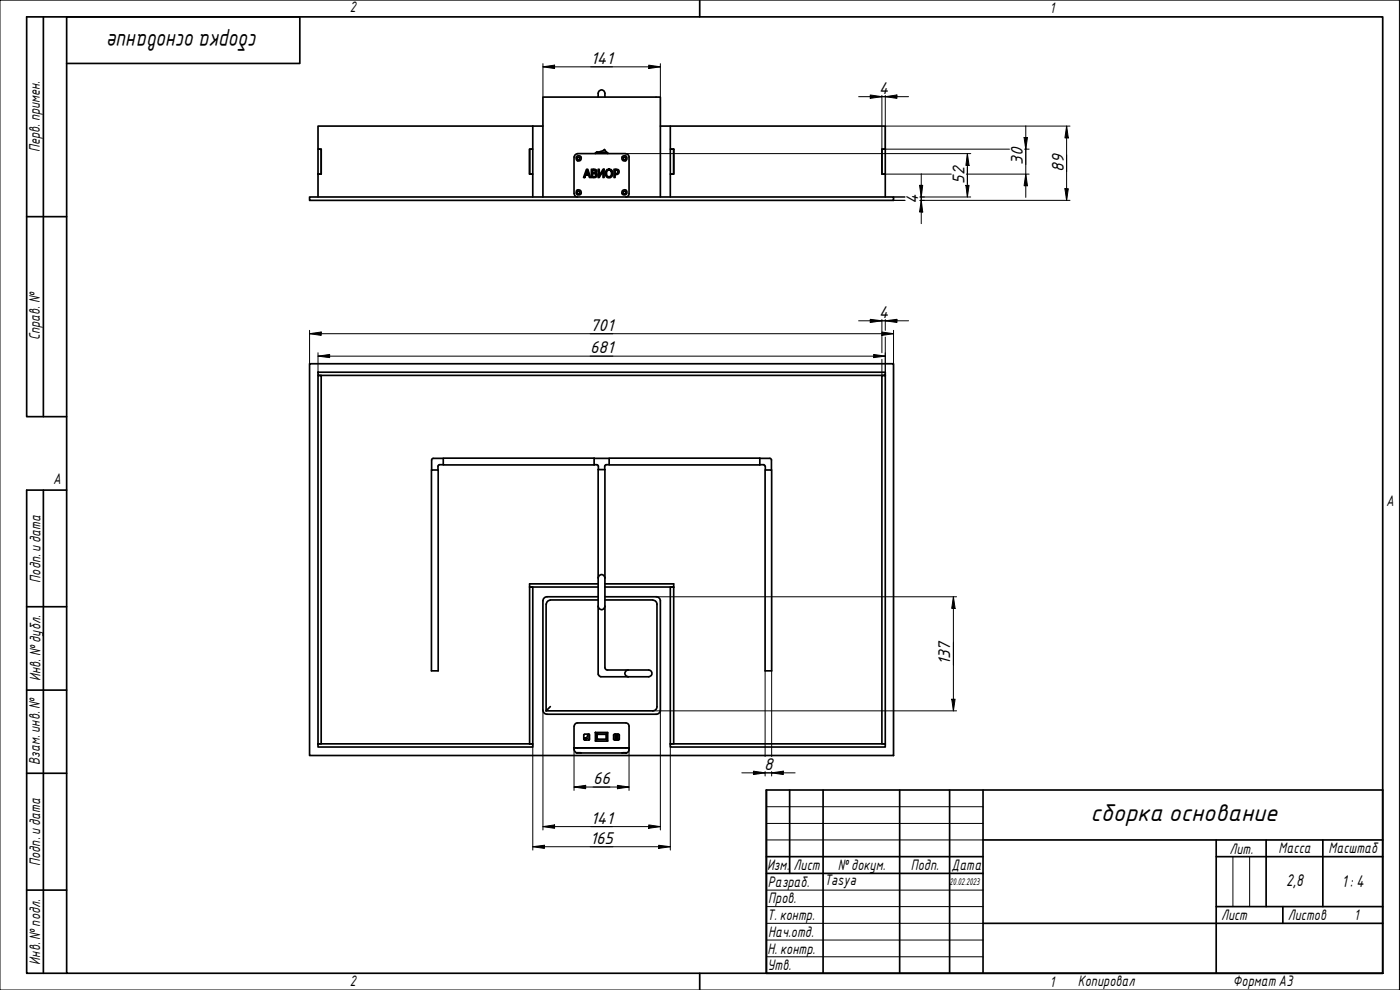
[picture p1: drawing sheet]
<svg xmlns="http://www.w3.org/2000/svg" width="420mm" height="297mm" viewBox="0 0 420 297" stroke-linecap="round" stroke-linejoin="round" font-family="sans-serif">
<g fill="none" stroke="#000" stroke-width=".51">
<path d="M159.9 37.8h-64.5v7h1v7.4h-1v6.9M159.9 37.8v7h-1v7.4h1v6.9M159.9 37.8h3M179.5 29.1a1.98 1.98 0 0 1 .4-1.9 1.01 1.01 0 0 1 1.1-.1 1.01 1.01 0 0 1 .5 .9v1.1M198.2 37.8h67.5v7h-1v7.4h1v6.9M201.2 37.8v7h1v7.4h-1v6.9M92.9 59.1h175.3v1h-175.3zM95.4 44.8h1v7.4h-1zM158.9 44.8h1v7.4h-1zM162.9 59.1v-30h35.3v30M172.3 47.1v11M172.3 58.1a.98 .98 0 0 0 1 1"/>
<path d="M173.3 46.1h14.5M173.3 46.2a.98 .98 0 0 0-1 .9M176 50.8h.4l.8 2.5h-.3l-.2-.7h-1l-.2 .7h-.4zM176.2 51.1l.4 1.2h-.8zM177.5 50.8h.6a.64 .64 0 0 1 .9 .3 .64 .64 0 0 1-.3 .8 .71 .71 0 0 1 .4 1 .71 .71 0 0 1-.9 .4h-.7zM177.8 51.1h.3a.38 .38 0 0 1 .6 .3 .38 .38 0 0 1-.5 .4h-.4zM177.8 52.1h.4a.51 .51 0 0 1 .6 .5 .51 .51 0 0 1-.7 .4h-.3zM178.7 46l.4-.4h3l.3 .5M179.2 45.6h.1M179.5 50.8h.3v2l1.2-2h.3v2.5h-.3v-2l-1.2 2h-.3zM181.4 44.9h.1M181.4 44.9l-1.3 .6-.9 .1"/>
<path d="M181.4 44.9l.5 .7M181.9 45.6h.1M182.1 50.9a1.28 1.28 0 0 1 1.8 .8 1.28 1.28 0 0 1-1.1 1.6 1.36 1.36 0 0 1-1.1-1 1.36 1.36 0 0 1 .4-1.4zM182.3 51.2a.95 .95 0 0 1 1.3 .8 .95 .95 0 0 1-1.2 1 1.44 1.44 0 0 1-.1-1.8zM182.4 46l-3.7 .1M184.3 50.8h.5a.84 .84 0 0 1 1 1 .84 .84 0 0 1-1.2 .6v.9h-.3zM184.6 51.1a.58 .58 0 0 1 .9 .5 .58 .58 0 0 1-.9 .5zM186.7 58.1a.76 .76 0 0 0 1.2 .2 .76 .76 0 0 0-.3-1.2 .76 .76 0 0 0-1 .8l.1 .2M186.7 47.1a.77 .77 0 0 1 1.2-.2 .77 .77 0 0 1-.1 1.2 .77 .77 0 0 1-1.2-.5l.1-.4M187.8 46.2a.98 .98 0 0 1 1 .9v11M188.8 58.1a.98 .98 0 0 1-1 1M201.2 44.8h1v7.4h-1z"/>
<path d="M264.7 44.8h1v7.4h-1zM92.9 109.1h175.3v117.6h-175.3zM95.4 111.7h170.3v.9h-170.3zM95.4 112.6h1v110.6h-1zM264.7 112.6h1v110.6h-1zM129.5 138v3M133 137.5h45.3v2h-45.3zM133 139.4h-1.1l-.4 .3-.1 1.3M133 137.5h-3l-.5 .5M178.3 137.5h4.5M178.3 139.4h.8M179.1 139.4l.5 .5v62.6l.7 .5 14.4 .1a1.02 1.02 0 0 0 .9-1.1 1.02 1.02 0 0 0-.9-1h-12.4"/>
<path d="M182 139.4l-.5 .3v1.2M182 139.4h.8M182.8 137.5h45.2v2h-45.2zM228 139.4l1.4 .1 .2 .4M228 137.5h3l.5 .5M229.7 139.9v1.1M231.5 138v3M129.5 141h2v60.3h-2zM179.5 140.9h2v59.4M229.6 141h2v60.3h-2zM158.9 176.1h1v47.1h-1zM179.5 179.1h-15.3a1.24 1.24 0 0 0-1.3 1.2v32.7"/>
<path d="M179.5 173.4a1.02 1.02 0 0 1 1-1 1.02 1.02 0 0 1 1 1M179.5 175.2h-20.6v.9h20.6M181.5 179.1h15.4a1.24 1.24 0 0 1 1.3 1.2v32.7M181.5 175.2h20.7v.9h-20.7M201.2 176.1h1v47.1h-1zM163.9 181.3v32M165.2 180h14.3M165.2 180.1a1.24 1.24 0 0 0-1.2 1.2M179.5 181.9a1.02 1.02 0 0 0 1 1 1.02 1.02 0 0 0 1-1M181.5 180h14.4M195.9 180.1a1.24 1.24 0 0 1 1.3 1.2M197.2 181.3v30.7a1.24 1.24 0 0 1-1.3 1.3h-32"/>
<path d="M162.9 213.1a1.24 1.24 0 0 0 1.2 1.2h32.8a1.24 1.24 0 0 0 1.3-1.2M165.2 212l-1.3 1.3M172.3 217.9v7M172.3 217.9a.99 .99 0 0 1 1-1h14.5a.99 .99 0 0 1 1 1v7l-.2 .6-.5 .4M178.7 219.8h3.7v2.6h-3.7zM178.7 219.8l.4 .5M181.5 200.3l.3 .5 .5 .2M182.4 219.8l-.3 .5M188.5 201a1.02 1.02 0 0 0-1 1 1.02 1.02 0 0 0 1 1.1M95.4 223.2h64.5v.9h-64.5zM172.3 224.4h16.5h-15.5M172.3 224.9l.2 .6 .5 .4"/>
<path d="M174.4 225.9h-1.4h15.1h-1.4M175.2 220.5v1.3l.2 .2M175.4 221.4v.1M175.4 220.3l-.2 .3M175.5 221.4v.6M175.5 220.3h1.2M175.7 221.5v.5M176 221.5v.5M176 221.4l-.3 .2M176.5 220.3l-.4 1.1h-.9M176.7 220.3l.2 .3M176.8 220.3v1.7"/>
<path d="M176.9 220.5l-.1 1.4-1.3 .1M179.1 220.3h3v1.6h-3zM179.1 221.9l-.4 .4M179.1 221.8l.1 .1M179.2 220.3l-.1 .1M179.2 221.9h2.7M179.2 220.3h2.7M179.2 220.3v1.6M181.9 220.3h.1M181.9 221.9h.1M181.9 220.3v.1M181.9 221.8v.1"/>
<path d="M181.9 220.3v1.6M182.1 221.9l.3 .4M184.1 220.5l.1 1.3 .2 .2M184.4 220.3l-.2 .3M184.4 220.3h1.2M184.7 220.3v1.7M185 220.3v1.7M185.4 220.3v1.7M185.6 220.3l.3 .3M185.9 220.5l-.1 1.4-1.4 .1M201.2 223.2h64.5v.9h-64.5z"/>
<circle cx="173.6" cy="47.5" r=".41"/>
<circle cx="173.6" cy="57.7" r=".41"/>
<circle cx="173.7" cy="57.7" r=".8"/>
<circle cx="173.7" cy="47.5" r=".83"/>
<circle cx="187.4" cy="57.7" r=".41"/>
<circle cx="187.4" cy="47.5" r=".41"/>
</g>
<g fill="#000">
<circle cx="175.7" cy="221.6" r=".25"/>
<circle cx="176" cy="221.5" r=".25"/>
</g>
<path d="M20 5.1h395v286.9h-395zM210 0v5.1M210 292v5" fill="none" stroke="#000" stroke-width=".51"/>
<path d="M0 0h420v297h-420z" fill="none" stroke="#000" stroke-width=".3"/>
<g fill="none" stroke="#000" stroke-width=".51">
<path d="M230 237h185v55h-185zM237 237v25.1M247 237v55M270 237v55M285 237v55M295 237v55M230 257h65M295 252h120M365 257h50M365 252v40M380 252v20M397 252v20"/>
<path d="M230 262.1h65M295 277h120M365 272h50M385 272v5"/>
</g>
<path d="M230 242h65M230 247.1h65M230 252h65M370 257v15M375 257v15M230 267.1h65M230 272h65M230 277h65M230 282.1h65M230 287.1h65" fill="none" stroke="#000" stroke-width=".3"/>
<path d="M13 5.1v119.9M20 19h70v-13.9h-82v119.9h12M8 65h12M13 147.1v144.9M20 147.1h-12v144.9h12M8 182h12M8 207.1h12M8 232h12M8 267.1h12" fill="none" stroke="#000" stroke-width=".51"/>
<g fill="none" stroke="#000" stroke-width=".3">
<path d="M162.9 19.1v10M194.7 19.5l3.5 .6-3.5 .5zM198.2 19.1v10M162.9 20.1l3.5-.6v1.1zM162.9 20.1h35.3M257.7 29h15M261.2 28.5l3.5 .5-3.5 .5zM264.7 28.6v16.2M265.7 29l3.5-.5v1zM265.7 28.6v16.2h37.3M265.7 37.8h55.4M307.8 37.8v21.4"/>
<path d="M320.1 37.8l.5 3.6h-1zM320.1 37.8v22.3M187.8 46.1h103.5M265.7 52.2h19.8M268.2 59.1h3.4M276 55.6h.9l-.4 3.5zM276.1 59.1h15.2M276.5 52.1v15M289.9 55.6h.9l-.5 3.5zM290 52.2h18.9M290.3 46.1l.5 3.5h-.9zM290.3 46.1v13"/>
<path d="M307.3 41.3h1.1l-.6 3.5zM307.5 44.8h1.4M307.8 52.2l.6 3.5h-1.1zM319.6 56.6h1l-.5 3.5zM268.2 60.1h3.4M276.1 60.1h45M276.5 60.1l.4 3.5h-.9zM92.9 99.1v10M257.7 96.3h15M261.2 95.8l3.5 .5-3.5 .5zM264.7 99.6l3.5 .5-3.5 .5zM264.7 95.9v9.9"/>
<path d="M265.7 96.3l3.5-.5v1zM265.7 95.9v3.2M268.2 99.1v10M92.9 100.1l3.5-.5v1zM92.9 100.1h175.3M95.4 106.9l3.5-.6v1zM95.4 106.9h170.3M95.4 105.8v5.9M262.2 106.3l3.5 .6-3.5 .4zM264.7 107.8v4.8M265.7 101.1v11.5M196.9 179.1h90.2"/>
<path d="M286.1 179.1l.5 3.4h-1zM286.1 179.1v34.2M162.9 213v36M195.9 213.3h91.2M198.2 213v36M229.6 201.3v25.7M231.6 201.3v25.7M285.6 209.8h1l-.5 3.5zM159.9 223.2v31.9M172.3 236.1l3.5-.5v1.1zM172.3 236.1h16.5M172.3 224.4v12.8"/>
<path d="M185.3 235.6l3.5 .5-3.5 .6zM188.8 224.4v12.8M201.2 223.2v31.9M222.6 231.9h16M226.1 231.4l3.5 .5-3.5 .5zM229.6 231.5v1.3M231.6 231.9l3.5-.5v1zM231.6 231.5v1.3M159.9 254l3.5-.4v1zM159.9 254h41.3M162.9 248l3.5-.5v1zM162.9 248h35.3"/>
<path d="M194.7 247.5l3.5 .5-3.5 .5zM197.7 253.6l3.5 .4-3.5 .6z"/>
</g>
<g fill="#000">
<path d="M162.9 20.1l3.5-.6v1.1z" fill-rule="evenodd"/>
<path d="M194.7 19.5l3.5 .6-3.5 .5z" fill-rule="evenodd"/>
<path d="M261.2 28.5l3.5 .5-3.5 .5z" fill-rule="evenodd"/>
<path d="M265.7 29l3.5-.5v1z" fill-rule="evenodd"/>
<path d="M276 55.6h.9l-.4 3.5z" fill-rule="evenodd"/>
<path d="M289.9 55.6h.9l-.5 3.5z" fill-rule="evenodd"/>
<path d="M290.3 46.1l.5 3.5h-.9z" fill-rule="evenodd"/>
<path d="M307.3 41.3h1.1l-.6 3.5z" fill-rule="evenodd"/>
<path d="M307.8 52.2l.6 3.5h-1.1z" fill-rule="evenodd"/>
<path d="M319.6 56.6h1l-.5 3.5z" fill-rule="evenodd"/>
<path d="M320.1 37.8l.5 3.6h-1z" fill-rule="evenodd"/>
<path d="M276.5 60.1l.4 3.5h-.9z" fill-rule="evenodd"/>
<path d="M92.9 100.1l3.5-.5v1z" fill-rule="evenodd"/>
<path d="M261.2 95.8l3.5 .5-3.5 .5z" fill-rule="evenodd"/>
<path d="M265.7 96.3l3.5-.5v1z" fill-rule="evenodd"/>
<path d="M95.4 106.9l3.5-.6v1z" fill-rule="evenodd"/>
<path d="M262.2 106.3l3.5 .6-3.5 .4z" fill-rule="evenodd"/>
<path d="M264.7 99.6l3.5 .5-3.5 .5z" fill-rule="evenodd"/>
<path d="M286.1 179.1l.5 3.4h-1z" fill-rule="evenodd"/>
<path d="M285.6 209.8h1l-.5 3.5z" fill-rule="evenodd"/>
<path d="M172.3 236.1l3.5-.5v1.1z" fill-rule="evenodd"/>
<path d="M185.3 235.6l3.5 .5-3.5 .6z" fill-rule="evenodd"/>
<path d="M226.1 231.4l3.5 .5-3.5 .5z" fill-rule="evenodd"/>
<path d="M231.6 231.9l3.5-.5v1z" fill-rule="evenodd"/>
<path d="M159.9 254l3.5-.4v1z" fill-rule="evenodd"/>
<path d="M162.9 248l3.5-.5v1z" fill-rule="evenodd"/>
<path d="M194.7 247.5l3.5 .5-3.5 .5z" fill-rule="evenodd"/>
<path d="M197.7 253.6l3.5 .4-3.5 .6z" fill-rule="evenodd"/>
</g>
<g font-size="7">
<text x="77.3" y="10.3" transform="rotate(180 77.3 10.3)">сборка основание</text>
<text x="327.3" y="246.2">сборка основание</text>
</g>
<g font-size="4.9">
<text x="177.3" y="19.2">141</text>
<text x="263.7" y="28.1">4</text>
<text x="307" y="49.4" transform="rotate(-90 307 49.4)">30</text>
<text x="319.3" y="51.5" transform="rotate(-90 319.3 51.5)">89</text>
<text x="289.5" y="55.2" transform="rotate(-90 289.5 55.2)">52</text>
<text x="275.6" y="61.1" transform="rotate(-90 275.6 61.1)">4</text>
<text x="263.7" y="95.4">4</text>
<text x="177.1" y="99.2">701</text>
<text x="177.1" y="106">681</text>
<text x="285.2" y="199.6" transform="rotate(-90 285.2 199.6)">137</text>
<text x="229.4" y="231">8</text>
<text x="178" y="235.3">66</text>
<text x="177.3" y="247.1">141</text>
<text x="177.1" y="253.2">165</text>
<text x="386" y="265.9">2,8</text>
<text x="402.7" y="266.2">1: 4</text>
</g>
<g font-size="4.4">
<text x="105" y="3.7">2</text>
<text x="315" y="3.8">1</text>
<text x="11.9" y="45.6" transform="rotate(-90 11.9 45.6)">Перв. примен.</text>
<text x="12" y="102.2" transform="rotate(-90 12 102.2)">Справ. №</text>
<text x="16" y="145.2">A</text>
<text x="416" y="151.7">A</text>
<text x="12.2" y="174.8" transform="rotate(-90 12.2 174.8)">Подп. идата</text>
<text x="12.2" y="204.3" transform="rotate(-90 12.2 204.3)">Инв. №дубл.</text>
<text x="12" y="229.5" transform="rotate(-90 12 229.5)">Взам. инв. №</text>
<text x="369" y="256.1">Лит.</text>
<text x="383.7" y="256.1">Масса</text>
<text x="398.7" y="256.1">Масштаб</text>
<text x="12.1" y="259.8" transform="rotate(-90 12.1 259.8)">Подп. идата</text>
<text x="230.2" y="261.1">Изм.</text>
<text x="238.2" y="261.1">Лист</text>
<text x="251.5" y="261">№докум.</text>
<text x="273.4" y="261.2">Подп.</text>
<text x="285.6" y="261.2">Дата</text>
<text x="230.4" y="266.1">Разраб.</text>
<text x="247.4" y="265.7">Tasya</text>
<text x="230.6" y="271.1">Пров.</text>
<text x="230.3" y="276.1">Т. контр.</text>
<text x="230.5" y="281.1">Нач.отд.</text>
<text x="366.5" y="276.1">Лист</text>
<text x="386.5" y="276.1">Листов</text>
<text x="406.4" y="276">1</text>
<text x="230.4" y="286.1">Н. контр.</text>
<text x="12.1" y="289.4" transform="rotate(-90 12.1 289.4)">Инв. №подл.</text>
<text x="230.3" y="291.1">Утв.</text>
<text x="105" y="295.9">2</text>
<text x="315" y="296.1">1</text>
<text x="323.5" y="295.8">Копировал</text>
<text x="370" y="295.8">Формат А3</text>
</g>
<text font-size="2.8" x="285" y="265.5">20.02.2023</text>
</svg>
